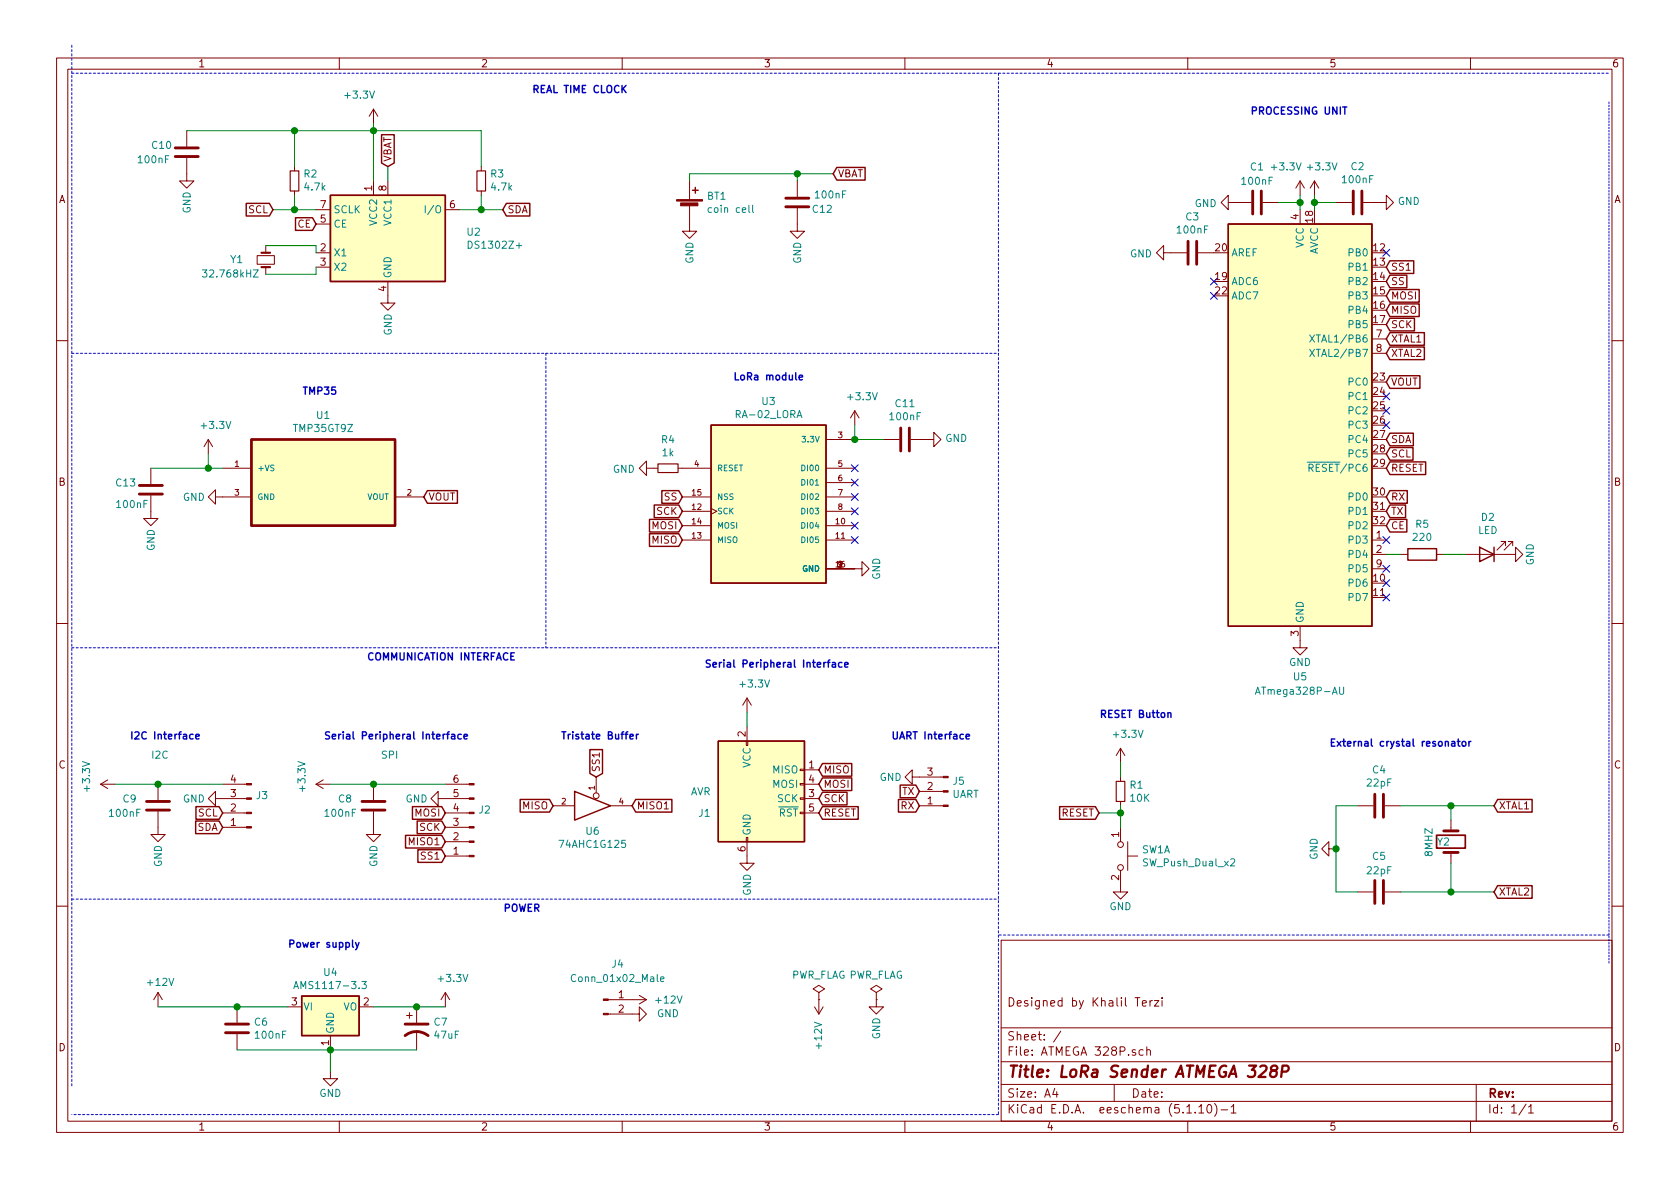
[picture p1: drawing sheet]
EESchema Schematic File Version 4
EELAYER 30 0
EELAYER END
$Descr A4 11693 8268
encoding utf-8
Sheet 1 1
Title "LoRa Sender ATMEGA 328P"
Date ""
Rev ""
Comp ""
Comment1 "Designed by Khalil Terzi"
Comment2 ""
Comment3 ""
Comment4 ""
$EndDescr
$Comp
L MCU_Microchip_ATmega:ATmega328P-AU U5
U 1 1
P 9050 2950
F 0 "U5" H 9050 1200 50  0000 C CNN
F 1 "ATmega328P-AU" H 9050 1100 50  0000 C CNN
F 2 "Package_QFP:TQFP-32_7x7mm_P0.8mm" H 9050 2950 50  0001 C CIN
F 3 "http://ww1.microchip.com/downloads/en/DeviceDoc/ATmega328_P%20AVR%20MCU%20with%20picoPower%20Technology%20Data%20Sheet%2040001984A.pdf" H 9050 2950 50  0001 C CNN
	1    9050 2950
	1    0    0    -1  
$EndComp
$Comp
L power:+3.3V #PWR0101
U 1 1
P 9050 1350
F 0 "#PWR0101" H 9050 1200 50  0001 C CNN
F 1 "+3.3V" H 8950 1550 50  0000 C CNN
F 2 "" H 9050 1350 50  0001 C CNN
F 3 "" H 9050 1350 50  0001 C CNN
	1    9050 1350
	1    0    0    -1  
$EndComp
$Comp
L power:+3.3V #PWR0102
U 1 1
P 9150 1350
F 0 "#PWR0102" H 9150 1200 50  0001 C CNN
F 1 "+3.3V" H 9200 1550 50  0000 C CNN
F 2 "" H 9150 1350 50  0001 C CNN
F 3 "" H 9150 1350 50  0001 C CNN
	1    9150 1350
	1    0    0    -1  
$EndComp
Wire Wire Line
	9050 1350 9050 1400
Wire Wire Line
	9150 1350 9150 1400
$Comp
L Device:C C1
U 1 1
P 8750 1400
F 0 "C1" V 8500 1400 50  0000 C CNN
F 1 "100nF" V 8600 1400 50  0000 C CNN
F 2 "Capacitor_SMD:C_0402_1005Metric" H 8788 1250 50  0001 C CNN
F 3 "~" H 8750 1400 50  0001 C CNN
	1    8750 1400
	0    1    1    0   
$EndComp
$Comp
L Device:C C2
U 1 1
P 9450 1400
F 0 "C2" V 9198 1400 50  0000 C CNN
F 1 "100nF" V 9289 1400 50  0000 C CNN
F 2 "Capacitor_SMD:C_0402_1005Metric" H 9488 1250 50  0001 C CNN
F 3 "~" H 9450 1400 50  0001 C CNN
	1    9450 1400
	0    1    1    0   
$EndComp
$Comp
L power:GND #PWR0103
U 1 1
P 8600 1400
F 0 "#PWR0103" H 8600 1150 50  0001 C CNN
F 1 "GND" V 8605 1272 50  0000 R CNN
F 2 "" H 8600 1400 50  0001 C CNN
F 3 "" H 8600 1400 50  0001 C CNN
	1    8600 1400
	0    1    1    0   
$EndComp
$Comp
L power:GND #PWR0104
U 1 1
P 9600 1400
F 0 "#PWR0104" H 9600 1150 50  0001 C CNN
F 1 "GND" V 9605 1272 50  0000 R CNN
F 2 "" H 9600 1400 50  0001 C CNN
F 3 "" H 9600 1400 50  0001 C CNN
	1    9600 1400
	0    -1   -1   0   
$EndComp
Wire Wire Line
	9300 1400 9150 1400
Connection ~ 9150 1400
Wire Wire Line
	9150 1400 9150 1450
Wire Wire Line
	8900 1400 9050 1400
Connection ~ 9050 1400
Wire Wire Line
	9050 1400 9050 1450
$Comp
L power:GND #PWR0105
U 1 1
P 9050 4450
F 0 "#PWR0105" H 9050 4200 50  0001 C CNN
F 1 "GND" H 9050 4300 50  0000 C CNN
F 2 "" H 9050 4450 50  0001 C CNN
F 3 "" H 9050 4450 50  0001 C CNN
	1    9050 4450
	1    0    0    -1  
$EndComp
Text GLabel 9650 2350 2    50   Input ~ 0
XTAL1
Text GLabel 9650 2450 2    50   Input ~ 0
XTAL2
Text GLabel 9650 3250 2    50   Input ~ 0
RESET
$Comp
L Device:C C3
U 1 1
P 8300 1750
F 0 "C3" V 8048 1750 50  0000 C CNN
F 1 "100nF" V 8139 1750 50  0000 C CNN
F 2 "Capacitor_SMD:C_0402_1005Metric" H 8338 1600 50  0001 C CNN
F 3 "~" H 8300 1750 50  0001 C CNN
	1    8300 1750
	0    1    1    0   
$EndComp
$Comp
L power:GND #PWR0106
U 1 1
P 8150 1750
F 0 "#PWR0106" H 8150 1500 50  0001 C CNN
F 1 "GND" V 8155 1622 50  0000 R CNN
F 2 "" H 8150 1750 50  0001 C CNN
F 3 "" H 8150 1750 50  0001 C CNN
	1    8150 1750
	0    1    1    0   
$EndComp
Text GLabel 9650 2050 2    50   Input ~ 0
MOSI
Text GLabel 9650 2150 2    50   Input ~ 0
MISO
Text GLabel 9650 2250 2    50   Input ~ 0
SCK
Text GLabel 9650 3050 2    50   Input ~ 0
SDA
Text GLabel 9650 3150 2    50   Input ~ 0
SCL
Text GLabel 9650 1950 2    50   Input ~ 0
SS
$Comp
L Device:C C4
U 1 1
P 9600 5600
F 0 "C4" V 9348 5600 50  0000 C CNN
F 1 "22pF" V 9439 5600 50  0000 C CNN
F 2 "Capacitor_SMD:C_0402_1005Metric" H 9638 5450 50  0001 C CNN
F 3 "~" H 9600 5600 50  0001 C CNN
	1    9600 5600
	0    1    1    0   
$EndComp
$Comp
L Device:C C5
U 1 1
P 9600 6200
F 0 "C5" V 9350 6200 50  0000 C CNN
F 1 "22pF" V 9450 6200 50  0000 C CNN
F 2 "Capacitor_SMD:C_0402_1005Metric" H 9638 6050 50  0001 C CNN
F 3 "~" H 9600 6200 50  0001 C CNN
	1    9600 6200
	0    1    1    0   
$EndComp
$Comp
L Device:Crystal Y2
U 1 1
P 10100 5850
F 0 "Y2" V 10100 5750 50  0000 L CNN
F 1 "8MHZ" H 10000 5700 50  0000 L CNN
F 2 "Crystal:Crystal_SMD_5032-2Pin_5.0x3.2mm" H 10100 5850 50  0001 C CNN
F 3 "~" H 10100 5850 50  0001 C CNN
	1    10100 5850
	0    1    1    0   
$EndComp
$Comp
L power:GND #PWR0107
U 1 1
P 9300 5900
F 0 "#PWR0107" H 9300 5650 50  0001 C CNN
F 1 "GND" H 9300 5750 50  0000 C CNN
F 2 "" H 9300 5900 50  0001 C CNN
F 3 "" H 9300 5900 50  0001 C CNN
	1    9300 5900
	0    1    1    0   
$EndComp
Text GLabel 10400 5600 2    50   Input ~ 0
XTAL1
Text GLabel 10400 6200 2    50   Input ~ 0
XTAL2
Wire Wire Line
	9750 5600 10100 5600
Wire Wire Line
	10100 5600 10100 5700
Wire Wire Line
	10100 6000 10100 6200
Wire Wire Line
	10100 6200 9750 6200
Wire Wire Line
	10100 5600 10400 5600
Connection ~ 10100 5600
Wire Wire Line
	10400 6200 10100 6200
Connection ~ 10100 6200
Wire Wire Line
	9450 5600 9300 5600
Wire Wire Line
	9300 5600 9300 5900
Wire Wire Line
	9300 6200 9450 6200
Connection ~ 9300 5900
Wire Wire Line
	9300 5900 9300 6200
$Comp
L Regulator_Linear:AMS1117-3.3 U4
U 1 1
P 2300 7000
F 0 "U4" H 2300 7242 50  0000 C CNN
F 1 "AMS1117-3.3" H 2300 7151 50  0000 C CNN
F 2 "Package_TO_SOT_SMD:SOT-223-3_TabPin2" H 2300 7200 50  0001 C CNN
F 3 "http://www.advanced-monolithic.com/pdf/ds1117.pdf" H 2400 6750 50  0001 C CNN
	1    2300 7000
	1    0    0    -1  
$EndComp
$Comp
L power:GND #PWR0108
U 1 1
P 2300 7450
F 0 "#PWR0108" H 2300 7200 50  0001 C CNN
F 1 "GND" H 2300 7300 50  0000 C CNN
F 2 "" H 2300 7450 50  0001 C CNN
F 3 "" H 2300 7450 50  0001 C CNN
	1    2300 7450
	1    0    0    -1  
$EndComp
$Comp
L Device:CP1 C7
U 1 1
P 2900 7150
F 0 "C7" H 3015 7196 50  0000 L CNN
F 1 "47uF" H 3015 7105 50  0000 L CNN
F 2 "Capacitor_SMD:C_0402_1005Metric" H 2900 7150 50  0001 C CNN
F 3 "~" H 2900 7150 50  0001 C CNN
	1    2900 7150
	1    0    0    -1  
$EndComp
Wire Wire Line
	2600 7000 2900 7000
Connection ~ 2300 7300
Wire Wire Line
	2300 7300 2900 7300
Wire Wire Line
	2300 7450 2300 7300
$Comp
L power:+3.3V #PWR0109
U 1 1
P 3100 7000
F 0 "#PWR0109" H 3100 6850 50  0001 C CNN
F 1 "+3.3V" H 3150 7200 50  0000 C CNN
F 2 "" H 3100 7000 50  0001 C CNN
F 3 "" H 3100 7000 50  0001 C CNN
	1    3100 7000
	1    0    0    -1  
$EndComp
Connection ~ 2900 7000
Wire Wire Line
	2900 7000 3100 7000
$Comp
L Connector:Conn_01x06_Male J2
U 1 1
P 3300 5750
F 0 "J2" H 3272 5632 50  0000 R CNN
F 1 "SPI" H 3950 5250 50  0000 R CNN
F 2 "Connector_PinHeader_2.54mm:PinHeader_1x06_P2.54mm_Vertical" H 3300 5750 50  0001 C CNN
F 3 "~" H 3300 5750 50  0001 C CNN
	1    3300 5750
	-1   0    0    1   
$EndComp
Text GLabel 3100 5650 0    50   Input ~ 0
MOSI
Text GLabel 3100 5850 0    50   Input ~ 0
MISO1
Text GLabel 3100 5750 0    50   Input ~ 0
SCK
Text GLabel 3100 5950 0    50   Input ~ 0
SS1
$Comp
L power:GND #PWR0112
U 1 1
P 3100 5550
F 0 "#PWR0112" H 3100 5300 50  0001 C CNN
F 1 "GND" V 3100 5350 50  0000 C CNN
F 2 "" H 3100 5550 50  0001 C CNN
F 3 "" H 3100 5550 50  0001 C CNN
	1    3100 5550
	0    1    1    0   
$EndComp
$Comp
L Device:C C8
U 1 1
P 2600 5600
F 0 "C8" H 2350 5650 50  0000 L CNN
F 1 "100nF" H 2250 5550 50  0000 L CNN
F 2 "Capacitor_SMD:C_0402_1005Metric" H 2638 5450 50  0001 C CNN
F 3 "~" H 2600 5600 50  0001 C CNN
	1    2600 5600
	1    0    0    -1  
$EndComp
Wire Wire Line
	3100 5450 2600 5450
$Comp
L power:GND #PWR0113
U 1 1
P 2600 5750
F 0 "#PWR0113" H 2600 5500 50  0001 C CNN
F 1 "GND" V 2600 5550 50  0000 C CNN
F 2 "" H 2600 5750 50  0001 C CNN
F 3 "" H 2600 5750 50  0001 C CNN
	1    2600 5750
	1    0    0    -1  
$EndComp
$Comp
L power:+3.3V #PWR0114
U 1 1
P 2300 5450
F 0 "#PWR0114" H 2300 5300 50  0001 C CNN
F 1 "+3.3V" H 2350 5650 50  0000 C CNN
F 2 "" H 2300 5450 50  0001 C CNN
F 3 "" H 2300 5450 50  0001 C CNN
	1    2300 5450
	0    -1   -1   0   
$EndComp
Wire Wire Line
	2600 5450 2300 5450
Connection ~ 2600 5450
$Comp
L Connector:Conn_01x04_Male J3
U 1 1
P 1750 5650
F 0 "J3" H 1722 5532 50  0000 R CNN
F 1 "I2C" H 2450 5250 50  0000 R CNN
F 2 "Connector_PinHeader_2.54mm:PinHeader_1x04_P2.54mm_Vertical" H 1750 5650 50  0001 C CNN
F 3 "~" H 1750 5650 50  0001 C CNN
	1    1750 5650
	-1   0    0    1   
$EndComp
Text GLabel 1550 5750 0    50   Input ~ 0
SDA
Text GLabel 1550 5650 0    50   Input ~ 0
SCL
$Comp
L power:GND #PWR0115
U 1 1
P 1550 5550
F 0 "#PWR0115" H 1550 5300 50  0001 C CNN
F 1 "GND" V 1550 5350 50  0000 C CNN
F 2 "" H 1550 5550 50  0001 C CNN
F 3 "" H 1550 5550 50  0001 C CNN
	1    1550 5550
	0    1    1    0   
$EndComp
$Comp
L power:+3.3V #PWR0116
U 1 1
P 800 5450
F 0 "#PWR0116" H 800 5300 50  0001 C CNN
F 1 "+3.3V" H 850 5650 50  0000 C CNN
F 2 "" H 800 5450 50  0001 C CNN
F 3 "" H 800 5450 50  0001 C CNN
	1    800  5450
	0    -1   -1   0   
$EndComp
$Comp
L Device:C C9
U 1 1
P 1100 5600
F 0 "C9" H 850 5650 50  0000 L CNN
F 1 "100nF" H 750 5550 50  0000 L CNN
F 2 "Capacitor_SMD:C_0402_1005Metric" H 1138 5450 50  0001 C CNN
F 3 "~" H 1100 5600 50  0001 C CNN
	1    1100 5600
	1    0    0    -1  
$EndComp
$Comp
L power:GND #PWR0117
U 1 1
P 1100 5750
F 0 "#PWR0117" H 1100 5500 50  0001 C CNN
F 1 "GND" V 1100 5550 50  0000 C CNN
F 2 "" H 1100 5750 50  0001 C CNN
F 3 "" H 1100 5750 50  0001 C CNN
	1    1100 5750
	1    0    0    -1  
$EndComp
Wire Wire Line
	1550 5450 1100 5450
Wire Wire Line
	1100 5450 800  5450
Connection ~ 1100 5450
Text GLabel 3500 1450 2    50   Input ~ 0
SDA
Text GLabel 1900 1450 0    50   Input ~ 0
SCL
$Comp
L power:GND #PWR0118
U 1 1
P 2700 2050
F 0 "#PWR0118" H 2700 1800 50  0001 C CNN
F 1 "GND" V 2700 1850 50  0000 C CNN
F 2 "" H 2700 2050 50  0001 C CNN
F 3 "" H 2700 2050 50  0001 C CNN
	1    2700 2050
	1    0    0    -1  
$EndComp
$Comp
L Device:Battery_Cell BT1
U 1 1
P 4800 1450
F 0 "BT1" H 4918 1546 50  0000 L CNN
F 1 "coin cell" H 4918 1455 50  0000 L CNN
F 2 "CR1220-2:CR12202" V 4800 1510 50  0001 C CNN
F 3 "~" V 4800 1510 50  0001 C CNN
	1    4800 1450
	1    0    0    -1  
$EndComp
$Comp
L power:+3.3V #PWR0119
U 1 1
P 2600 850
F 0 "#PWR0119" H 2600 700 50  0001 C CNN
F 1 "+3.3V" H 2500 1050 50  0000 C CNN
F 2 "" H 2600 850 50  0001 C CNN
F 3 "" H 2600 850 50  0001 C CNN
	1    2600 850 
	1    0    0    -1  
$EndComp
$Comp
L Device:C C10
U 1 1
P 1300 1050
F 0 "C10" H 1050 1100 50  0000 L CNN
F 1 "100nF" H 950 1000 50  0000 L CNN
F 2 "Capacitor_SMD:C_0402_1005Metric" H 1338 900 50  0001 C CNN
F 3 "~" H 1300 1050 50  0001 C CNN
	1    1300 1050
	1    0    0    -1  
$EndComp
$Comp
L power:GND #PWR0120
U 1 1
P 1300 1200
F 0 "#PWR0120" H 1300 950 50  0001 C CNN
F 1 "GND" V 1300 1000 50  0000 C CNN
F 2 "" H 1300 1200 50  0001 C CNN
F 3 "" H 1300 1200 50  0001 C CNN
	1    1300 1200
	1    0    0    -1  
$EndComp
Wire Wire Line
	2600 850  2600 900 
Connection ~ 2600 900 
$Comp
L power:+12V #PWR0124
U 1 1
P 1100 7000
F 0 "#PWR0124" H 1100 6850 50  0001 C CNN
F 1 "+12V" H 1115 7173 50  0000 C CNN
F 2 "" H 1100 7000 50  0001 C CNN
F 3 "" H 1100 7000 50  0001 C CNN
	1    1100 7000
	1    0    0    -1  
$EndComp
$Comp
L Connector:AVR-ISP-6 J1
U 1 1
P 5300 5550
F 0 "J1" H 4950 5450 50  0000 R CNN
F 1 "AVR" H 4950 5600 50  0000 R CNN
F 2 "Connector_PinHeader_2.54mm:PinHeader_2x03_P2.54mm_Vertical" V 5050 5600 50  0001 C CNN
F 3 " ~" H 4025 5000 50  0001 C CNN
	1    5300 5550
	1    0    0    -1  
$EndComp
Text GLabel 5700 5450 2    50   Input ~ 0
MOSI
Text GLabel 5700 5350 2    50   Input ~ 0
MISO
Text GLabel 5700 5550 2    50   Input ~ 0
SCK
$Comp
L power:GND #PWR0125
U 1 1
P 5200 5950
F 0 "#PWR0125" H 5200 5700 50  0001 C CNN
F 1 "GND" V 5200 5750 50  0000 C CNN
F 2 "" H 5200 5950 50  0001 C CNN
F 3 "" H 5200 5950 50  0001 C CNN
	1    5200 5950
	1    0    0    -1  
$EndComp
$Comp
L power:+3.3V #PWR0126
U 1 1
P 5200 4950
F 0 "#PWR0126" H 5200 4800 50  0001 C CNN
F 1 "+3.3V" H 5250 5150 50  0000 C CNN
F 2 "" H 5200 4950 50  0001 C CNN
F 3 "" H 5200 4950 50  0001 C CNN
	1    5200 4950
	1    0    0    -1  
$EndComp
Wire Wire Line
	5200 4950 5200 5050
$Comp
L Timer_RTC:DS1302Z+ U2
U 1 1
P 2700 1650
F 0 "U2" H 3244 1696 50  0000 L CNN
F 1 "DS1302Z+" H 3244 1605 50  0000 L CNN
F 2 "Package_SO:SOIC-8_3.9x4.9mm_P1.27mm" H 2700 1150 50  0001 C CNN
F 3 "https://datasheets.maximintegrated.com/en/ds/DS1302.pdf" H 2700 1650 50  0001 C CNN
	1    2700 1650
	1    0    0    -1  
$EndComp
$Comp
L Device:C C12
U 1 1
P 5550 1400
F 0 "C12" H 5300 1450 50  0000 L CNN
F 1 "100nF" H 5200 1350 50  0000 L CNN
F 2 "Capacitor_SMD:C_0402_1005Metric" H 5588 1250 50  0001 C CNN
F 3 "~" H 5550 1400 50  0001 C CNN
	1    5550 1400
	-1   0    0    1   
$EndComp
Wire Wire Line
	4800 1250 4800 1200
Wire Wire Line
	5550 1200 5550 1250
$Comp
L power:GND #PWR0127
U 1 1
P 5550 1550
F 0 "#PWR0127" H 5550 1300 50  0001 C CNN
F 1 "GND" V 5550 1350 50  0000 C CNN
F 2 "" H 5550 1550 50  0001 C CNN
F 3 "" H 5550 1550 50  0001 C CNN
	1    5550 1550
	1    0    0    -1  
$EndComp
$Comp
L power:GND #PWR0128
U 1 1
P 4800 1550
F 0 "#PWR0128" H 4800 1300 50  0001 C CNN
F 1 "GND" V 4800 1350 50  0000 C CNN
F 2 "" H 4800 1550 50  0001 C CNN
F 3 "" H 4800 1550 50  0001 C CNN
	1    4800 1550
	1    0    0    -1  
$EndComp
Text GLabel 5800 1200 2    50   Input ~ 0
VBAT
$Comp
L Device:R_Small R3
U 1 1
P 3350 1250
F 0 "R3" H 3291 1204 50  0000 R CNN
F 1 "4.7k" H 3291 1295 50  0000 R CNN
F 2 "Resistor_SMD:R_0402_1005Metric" H 3350 1250 50  0001 C CNN
F 3 "~" H 3350 1250 50  0001 C CNN
	1    3350 1250
	-1   0    0    1   
$EndComp
$Comp
L Device:R_Small R2
U 1 1
P 2050 1250
F 0 "R2" H 1991 1204 50  0000 R CNN
F 1 "4.7k" H 1991 1295 50  0000 R CNN
F 2 "Resistor_SMD:R_0402_1005Metric" H 2050 1250 50  0001 C CNN
F 3 "~" H 2050 1250 50  0001 C CNN
	1    2050 1250
	-1   0    0    1   
$EndComp
Wire Wire Line
	1300 900  2050 900 
Wire Wire Line
	2050 1150 2050 900 
Connection ~ 2050 900 
Wire Wire Line
	2050 900  2600 900 
Wire Wire Line
	1900 1450 2050 1450
Wire Wire Line
	2050 1350 2050 1450
Connection ~ 2050 1450
Wire Wire Line
	2050 1450 2200 1450
Wire Wire Line
	2600 900  3350 900 
Wire Wire Line
	3350 900  3350 1150
Wire Wire Line
	3350 1350 3350 1450
Wire Wire Line
	3350 1450 3200 1450
Wire Wire Line
	3350 1450 3500 1450
Connection ~ 3350 1450
Wire Wire Line
	2600 900  2600 1250
Text GLabel 2200 1550 0    50   Input ~ 0
CE
Text GLabel 9650 3650 2    50   Input ~ 0
CE
$Comp
L Device:Crystal_Small Y1
U 1 1
P 1850 1800
F 0 "Y1" V 1850 2050 50  0000 R CNN
F 1 "32.768kHZ" V 1750 2250 50  0000 R CNN
F 2 "Crystal:Crystal_SMD_3215-2Pin_3.2x1.5mm" H 1850 1800 50  0001 C CNN
F 3 "~" H 1850 1800 50  0001 C CNN
	1    1850 1800
	0    -1   -1   0   
$EndComp
Wire Wire Line
	1850 1700 2200 1700
Wire Wire Line
	2200 1700 2200 1750
Wire Wire Line
	1850 1900 2200 1900
Wire Wire Line
	2200 1900 2200 1850
$Comp
L TMP35GT9Z:TMP35GT9Z U1
U 1 1
P 2250 3250
F 0 "U1" H 2250 3620 50  0000 C CNN
F 1 "TMP35GT9Z" H 2250 3529 50  0000 C CNN
F 2 "footprint2:TO127P254X533-3P" H 2250 3250 50  0001 L BNN
F 3 "" H 2250 3250 50  0001 L BNN
F 4 "Analog Devices" H 2250 3250 50  0001 L BNN "SUPPLIER"
F 5 "TO-92" H 2250 3250 50  0001 L BNN "PACKAGE"
F 6 "TMP35GT9Z" H 2250 3250 50  0001 L BNN "MPN"
F 7 "13M3231" H 2250 3250 50  0001 L BNN "OC_NEWARK"
F 8 "1699536" H 2250 3250 50  0001 L BNN "OC_FARNELL"
	1    2250 3250
	1    0    0    -1  
$EndComp
$Comp
L power:+3.3V #PWR0130
U 1 1
P 1450 3150
F 0 "#PWR0130" H 1450 3000 50  0001 C CNN
F 1 "+3.3V" H 1500 3350 50  0000 C CNN
F 2 "" H 1450 3150 50  0001 C CNN
F 3 "" H 1450 3150 50  0001 C CNN
	1    1450 3150
	1    0    0    -1  
$EndComp
$Comp
L Device:C C13
U 1 1
P 1050 3400
F 0 "C13" H 800 3450 50  0000 L CNN
F 1 "100nF" H 800 3300 50  0000 L CNN
F 2 "Capacitor_SMD:C_0402_1005Metric" H 1088 3250 50  0001 C CNN
F 3 "~" H 1050 3400 50  0001 C CNN
	1    1050 3400
	1    0    0    -1  
$EndComp
Wire Wire Line
	1450 3150 1450 3250
Wire Wire Line
	1450 3250 1550 3250
Wire Wire Line
	1450 3250 1050 3250
Connection ~ 1450 3250
$Comp
L power:GND #PWR0131
U 1 1
P 1050 3550
F 0 "#PWR0131" H 1050 3300 50  0001 C CNN
F 1 "GND" V 1050 3350 50  0000 C CNN
F 2 "" H 1050 3550 50  0001 C CNN
F 3 "" H 1050 3550 50  0001 C CNN
	1    1050 3550
	1    0    0    -1  
$EndComp
$Comp
L power:GND #PWR0132
U 1 1
P 1550 3450
F 0 "#PWR0132" H 1550 3200 50  0001 C CNN
F 1 "GND" V 1550 3250 50  0000 C CNN
F 2 "" H 1550 3450 50  0001 C CNN
F 3 "" H 1550 3450 50  0001 C CNN
	1    1550 3450
	0    1    1    0   
$EndComp
Text GLabel 2950 3450 2    50   Input ~ 0
VOUT
Text GLabel 9650 2650 2    50   Input ~ 0
VOUT
Wire Notes Line
	500  500  11200 500 
Wire Notes Line width 4
	11200 700  11200 6700
Wire Notes Line
	6950 7750 500  7750
Wire Notes Line
	500  7550 500  300 
Text Notes 8700 800  0    50   ~ 10
PROCESSING UNIT\n
Text Notes 9250 5200 0    50   ~ 10
External crystal resonator
Connection ~ 1650 7000
Wire Wire Line
	1100 7000 1650 7000
Wire Wire Line
	2000 7000 1650 7000
Wire Wire Line
	1650 7300 2300 7300
$Comp
L Device:C C6
U 1 1
P 1650 7150
F 0 "C6" H 1765 7196 50  0000 L CNN
F 1 "100nF" H 1765 7105 50  0000 L CNN
F 2 "Capacitor_SMD:C_0402_1005Metric" H 1688 7000 50  0001 C CNN
F 3 "~" H 1650 7150 50  0001 C CNN
	1    1650 7150
	1    0    0    -1  
$EndComp
Wire Wire Line
	7650 5650 7800 5650
Text GLabel 7650 5650 0    50   Input ~ 0
RESET
$Comp
L Device:R_Small R1
U 1 1
P 7800 5500
F 0 "R1" H 7859 5546 50  0000 L CNN
F 1 "10K" H 7859 5455 50  0000 L CNN
F 2 "Resistor_SMD:R_0402_1005Metric" H 7800 5500 50  0001 C CNN
F 3 "~" H 7800 5500 50  0001 C CNN
	1    7800 5500
	1    0    0    -1  
$EndComp
$Comp
L power:+3.3V #PWR0110
U 1 1
P 7800 5300
F 0 "#PWR0110" H 7800 5150 50  0001 C CNN
F 1 "+3.3V" H 7850 5500 50  0000 C CNN
F 2 "" H 7800 5300 50  0001 C CNN
F 3 "" H 7800 5300 50  0001 C CNN
	1    7800 5300
	1    0    0    -1  
$EndComp
$Comp
L power:GND #PWR0111
U 1 1
P 7800 6150
F 0 "#PWR0111" H 7800 5900 50  0001 C CNN
F 1 "GND" H 7800 6000 50  0000 C CNN
F 2 "" H 7800 6150 50  0001 C CNN
F 3 "" H 7800 6150 50  0001 C CNN
	1    7800 6150
	1    0    0    -1  
$EndComp
$Comp
L Switch:SW_Push_Dual_x2 SW1
U 1 1
P 7800 5950
F 0 "SW1" V 7754 6098 50  0000 L CNN
F 1 "SW_Push_Dual_x2" V 7845 6098 50  0000 L CNN
F 2 "Button_Switch_SMD:SW_SPST_TL3342" H 7800 6150 50  0001 C CNN
F 3 "~" H 7800 6150 50  0001 C CNN
	1    7800 5950
	0    1    1    0   
$EndComp
Wire Wire Line
	7800 5300 7800 5400
Wire Wire Line
	7800 5600 7800 5650
Connection ~ 7800 5650
Wire Wire Line
	7800 5650 7800 5750
Wire Notes Line
	11200 6500 6950 6500
Text Notes 2000 6600 0    50   ~ 10
Power supply 
Text Notes 3500 6350 0    50   ~ 10
POWER\n
Wire Notes Line
	500  6250 6950 6250
Text Notes 2250 5150 0    50   ~ 10
Serial Peripheral Interface\n
Text Notes 900  5150 0    50   ~ 10
I2C Interface\n
Text Notes 2550 4600 0    50   ~ 10
COMMUNICATION INTERFACE\n
Wire Notes Line
	6950 500  6950 7750
$Comp
L power:GND #PWR0129
U 1 1
P 4550 3250
F 0 "#PWR0129" H 4550 3000 50  0001 C CNN
F 1 "GND" V 4555 3122 50  0000 R CNN
F 2 "" H 4550 3250 50  0001 C CNN
F 3 "" H 4550 3250 50  0001 C CNN
	1    4550 3250
	0    1    1    0   
$EndComp
$Comp
L Device:R_Small R4
U 1 1
P 4650 3250
F 0 "R4" V 4846 3250 50  0000 C CNN
F 1 "1k" V 4755 3250 50  0000 C CNN
F 2 "Resistor_SMD:R_0402_1005Metric" H 4650 3250 50  0001 C CNN
F 3 "~" H 4650 3250 50  0001 C CNN
	1    4650 3250
	0    -1   -1   0   
$EndComp
Connection ~ 5950 3050
Wire Wire Line
	5950 3050 6150 3050
Wire Wire Line
	5950 2950 5950 3050
$Comp
L power:GND #PWR0123
U 1 1
P 6450 3050
F 0 "#PWR0123" H 6450 2800 50  0001 C CNN
F 1 "GND" V 6455 2922 50  0000 R CNN
F 2 "" H 6450 3050 50  0001 C CNN
F 3 "" H 6450 3050 50  0001 C CNN
	1    6450 3050
	0    -1   -1   0   
$EndComp
$Comp
L Device:C C11
U 1 1
P 6300 3050
F 0 "C11" V 6048 3050 50  0000 C CNN
F 1 "100nF" V 6139 3050 50  0000 C CNN
F 2 "Capacitor_SMD:C_0402_1005Metric" H 6338 2900 50  0001 C CNN
F 3 "~" H 6300 3050 50  0001 C CNN
	1    6300 3050
	0    1    1    0   
$EndComp
$Comp
L power:+3.3V #PWR0122
U 1 1
P 5950 2950
F 0 "#PWR0122" H 5950 2800 50  0001 C CNN
F 1 "+3.3V" H 6000 3150 50  0000 C CNN
F 2 "" H 5950 2950 50  0001 C CNN
F 3 "" H 5950 2950 50  0001 C CNN
	1    5950 2950
	1    0    0    -1  
$EndComp
$Comp
L power:GND #PWR0121
U 1 1
P 5950 3950
F 0 "#PWR0121" H 5950 3700 50  0001 C CNN
F 1 "GND" H 5950 3800 50  0000 C CNN
F 2 "" H 5950 3950 50  0001 C CNN
F 3 "" H 5950 3950 50  0001 C CNN
	1    5950 3950
	0    -1   -1   0   
$EndComp
Text GLabel 4750 3450 0    50   Input ~ 0
SS
Text GLabel 4750 3550 0    50   Input ~ 0
SCK
Text GLabel 4750 3750 0    50   Input ~ 0
MISO
Text GLabel 4750 3650 0    50   Input ~ 0
MOSI
$Comp
L RA-02_LORA:RA-02_LORA U3
U 1 1
P 5350 3550
F 0 "U3" H 5350 4317 50  0000 C CNN
F 1 "RA-02_LORA" H 5350 4226 50  0000 C CNN
F 2 "footprint:MODULE_RA-02_LORA" H 5350 3550 50  0001 L BNN
F 3 "" H 5350 3550 50  0001 L BNN
F 4 "Ra-02 LoRa" H 5350 3550 50  0001 L BNN "MP"
F 5 "No availability data" H 5350 3550 50  0001 L BNN "Availability"
F 6 "Ra-02 LoRa RF M5Stack Platform Evaluation Expansion Board" H 5350 3550 50  0001 L BNN "Description"
F 7 "AI-Thinker" H 5350 3550 50  0001 L BNN "MF"
F 8 "Package" H 5350 3550 50  0001 L BNN "Package"
F 9 "None" H 5350 3550 50  0001 L BNN "Price"
	1    5350 3550
	1    0    0    -1  
$EndComp
Text Notes 5100 2650 0    50   ~ 10
LoRa module\n
Text Notes 2100 2750 0    50   ~ 10
TMP35 \n
Wire Notes Line
	500  2450 6950 2450
Text Notes 3700 650  0    50   ~ 10
REAL TIME CLOCK\n
$Comp
L Connector:Conn_01x02_Male J4
U 1 1
P 4200 6950
F 0 "J4" H 4300 7200 50  0000 C CNN
F 1 "Conn_01x02_Male" H 4300 7100 50  0000 C CNN
F 2 "Connector_JST:JST_EH_S2B-EH_1x02_P2.50mm_Horizontal" H 4200 6950 50  0001 C CNN
F 3 "~" H 4200 6950 50  0001 C CNN
	1    4200 6950
	1    0    0    -1  
$EndComp
$Comp
L power:GND #PWR0133
U 1 1
P 4400 7050
F 0 "#PWR0133" H 4400 6800 50  0001 C CNN
F 1 "GND" V 4400 6800 50  0000 C CNN
F 2 "" H 4400 7050 50  0001 C CNN
F 3 "" H 4400 7050 50  0001 C CNN
	1    4400 7050
	0    -1   -1   0   
$EndComp
$Comp
L power:+12V #PWR0134
U 1 1
P 4400 6950
F 0 "#PWR0134" H 4400 6800 50  0001 C CNN
F 1 "+12V" V 4400 7100 50  0000 L CNN
F 2 "" H 4400 6950 50  0001 C CNN
F 3 "" H 4400 6950 50  0001 C CNN
	1    4400 6950
	0    1    1    0   
$EndComp
NoConn ~ 9650 1750
NoConn ~ 9650 2750
NoConn ~ 9650 2850
NoConn ~ 9650 2950
NoConn ~ 9650 3750
NoConn ~ 9650 3950
NoConn ~ 9650 4050
NoConn ~ 9650 4150
NoConn ~ 8450 2050
NoConn ~ 8450 1950
$Comp
L power:PWR_FLAG #FLG0101
U 1 1
P 6100 6950
F 0 "#FLG0101" H 6100 7025 50  0001 C CNN
F 1 "PWR_FLAG" H 6100 7123 50  0000 C CNN
F 2 "" H 6100 6950 50  0001 C CNN
F 3 "~" H 6100 6950 50  0001 C CNN
	1    6100 6950
	1    0    0    -1  
$EndComp
$Comp
L power:GND #PWR0135
U 1 1
P 6100 6950
F 0 "#PWR0135" H 6100 6700 50  0001 C CNN
F 1 "GND" V 6100 6750 50  0000 C CNN
F 2 "" H 6100 6950 50  0001 C CNN
F 3 "" H 6100 6950 50  0001 C CNN
	1    6100 6950
	1    0    0    -1  
$EndComp
$Comp
L power:PWR_FLAG #FLG0102
U 1 1
P 5700 6950
F 0 "#FLG0102" H 5700 7025 50  0001 C CNN
F 1 "PWR_FLAG" H 5700 7123 50  0000 C CNN
F 2 "" H 5700 6950 50  0001 C CNN
F 3 "~" H 5700 6950 50  0001 C CNN
	1    5700 6950
	1    0    0    -1  
$EndComp
$Comp
L power:+12V #PWR0136
U 1 1
P 5700 6950
F 0 "#PWR0136" H 5700 6800 50  0001 C CNN
F 1 "+12V" V 5700 7100 50  0000 L CNN
F 2 "" H 5700 6950 50  0001 C CNN
F 3 "" H 5700 6950 50  0001 C CNN
	1    5700 6950
	-1   0    0    1   
$EndComp
Connection ~ 5550 1200
NoConn ~ 5950 3250
NoConn ~ 5950 3350
NoConn ~ 5950 3450
NoConn ~ 5950 3550
NoConn ~ 5950 3650
NoConn ~ 5950 3750
Text GLabel 2700 1150 1    50   Input ~ 0
VBAT
Wire Wire Line
	2700 1150 2700 1250
Wire Wire Line
	5550 1200 5800 1200
Text GLabel 9650 3450 2    50   Input ~ 0
RX
$Comp
L power:GND #PWR0137
U 1 1
P 6400 5400
F 0 "#PWR0137" H 6400 5150 50  0001 C CNN
F 1 "GND" V 6400 5200 50  0000 C CNN
F 2 "" H 6400 5400 50  0001 C CNN
F 3 "" H 6400 5400 50  0001 C CNN
	1    6400 5400
	0    1    1    0   
$EndComp
Text GLabel 6400 5500 0    50   Input ~ 0
TX
Text GLabel 6400 5600 0    50   Input ~ 0
RX
Text Notes 6200 5150 0    50   ~ 10
UART Interface\n
Text GLabel 5700 5650 2    50   Input ~ 0
RESET
Text GLabel 9650 3550 2    50   Input ~ 0
TX
$Comp
L Device:LED D2
U 1 1
P 10350 3850
F 0 "D2" H 10343 3595 50  0000 C CNN
F 1 "LED" H 10343 3686 50  0000 C CNN
F 2 "LED_SMD:LED_0402_1005Metric" H 10350 3850 50  0001 C CNN
F 3 "~" H 10350 3850 50  0001 C CNN
	1    10350 3850
	-1   0    0    1   
$EndComp
$Comp
L Device:R R5
U 1 1
P 9900 3850
F 0 "R5" V 10107 3850 50  0000 C CNN
F 1 "220" V 10016 3850 50  0000 C CNN
F 2 "Resistor_SMD:R_0402_1005Metric" V 9830 3850 50  0001 C CNN
F 3 "~" H 9900 3850 50  0001 C CNN
	1    9900 3850
	0    -1   -1   0   
$EndComp
$Comp
L power:GND #PWR0138
U 1 1
P 10500 3850
F 0 "#PWR0138" H 10500 3600 50  0001 C CNN
F 1 "GND" H 10500 3700 50  0000 C CNN
F 2 "" H 10500 3850 50  0001 C CNN
F 3 "" H 10500 3850 50  0001 C CNN
	1    10500 3850
	0    -1   -1   0   
$EndComp
Wire Wire Line
	10050 3850 10200 3850
Wire Wire Line
	9750 3850 9650 3850
$Comp
L Connector:Conn_01x03_Male J5
U 1 1
P 6600 5500
F 0 "J5" H 6572 5432 50  0000 R CNN
F 1 "UART" H 6572 5523 50  0000 R CNN
F 2 "Connector_PinHeader_2.54mm:PinHeader_1x03_P2.54mm_Vertical" H 6600 5500 50  0001 C CNN
F 3 "~" H 6600 5500 50  0001 C CNN
	1    6600 5500
	-1   0    0    1   
$EndComp
Text GLabel 9650 1850 2    50   Input ~ 0
SS1
Text Notes 4900 4650 0    50   ~ 10
Serial Peripheral Interface\n
Wire Notes Line
	3800 2450 3800 4500
Wire Notes Line
	500  4500 6950 4500
Text Notes 7650 5000 0    50   ~ 10
RESET Button
Wire Wire Line
	4800 1200 5550 1200
$Comp
L 74xGxx:74AHC1G125 U6
U 1 1
P 4150 5600
F 0 "U6" H 4125 5425 50  0000 C CNN
F 1 "74AHC1G125" H 4125 5334 50  0000 C CNN
F 2 "Package_TO_SOT_SMD:SOT-353_SC-70-5" H 4150 5600 50  0001 C CNN
F 3 "http://www.ti.com/lit/sg/scyt129e/scyt129e.pdf" H 4150 5600 50  0001 C CNN
	1    4150 5600
	1    0    0    -1  
$EndComp
Text GLabel 3850 5600 0    50   Input ~ 0
MISO
Text GLabel 4400 5600 2    50   Input ~ 0
MISO1
Text GLabel 4150 5400 1    50   Input ~ 0
SS1
Text Notes 3900 5150 0    50   ~ 10
Tristate Buffer
$EndSCHEMATC
